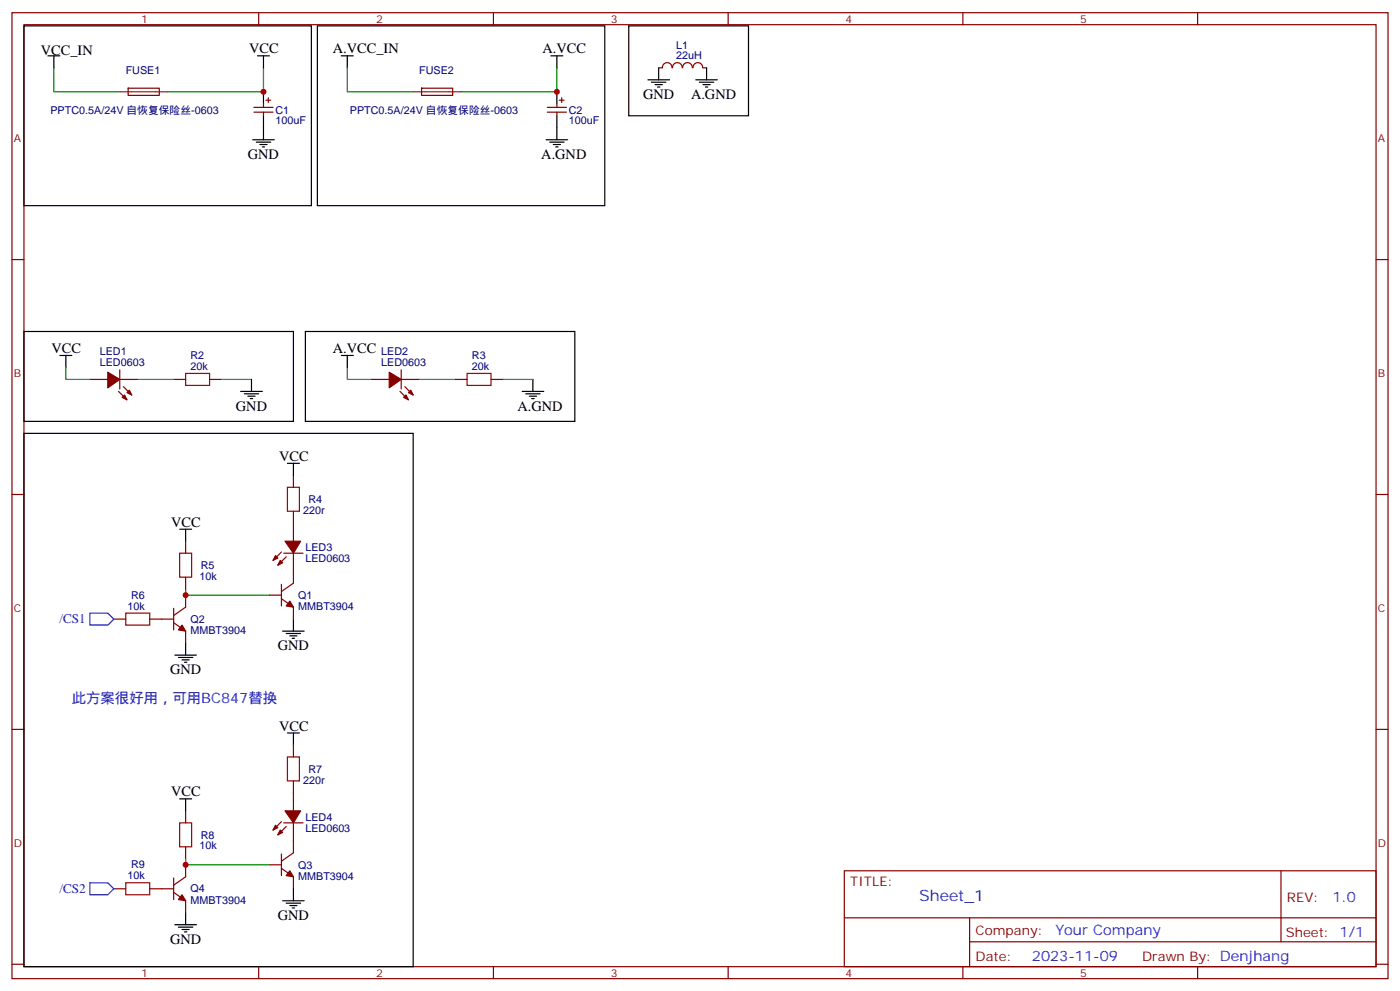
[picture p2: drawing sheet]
<svg xmlns="http://www.w3.org/2000/svg" width="412mm" height="292mm" viewBox="0 0 412 292" stroke-linecap="round" stroke-linejoin="round" font-family="sans-serif">
<g fill="none" stroke="#870000" stroke-width=".35">
<path d="M3.5 3.7h405.4v284.4h-405.4zM7.1 7.3h398.2v277.3h-398.2zM76.2 3.7v3.6M145.3 3.7v3.6M194 20h1.1M195.1 19.9a1.41 1.41 0 0 1 1.4-1.5 1.41 1.41 0 0 1 1.4 1.5M198.1 19.9a1.41 1.41 0 0 1 1.4-1.5 1.41 1.41 0 0 1 1.4 1.5M201.1 19.9a1.41 1.41 0 0 1 1.4-1.5 1.41 1.41 0 0 1 1.4 1.5M204.2 19.9a1.41 1.41 0 0 1 1.4-1.5 1.41 1.41 0 0 1 1.4 1.5M207.1 20h1M214.5 3.7v3.6M283.6 3.7v3.6"/>
<path d="M352.8 3.7v3.6M37.8 26h9.1v2l-9.1 .1zM74.8 31.6h5.6M74.8 33h5.6M77.6 30.6v1M77.6 33v1.1M78.3 29.5h1.4M79 28.8v1.4M124.2 26h9.1v2l-9.1 .1zM161.2 31.6h5.7M161.2 33h5.7M164 30.6v1"/>
<path d="M164 33v1.1M164.7 29.5h1.5M165.5 28.8v1.4M3.5 76.4h3.6M405.3 76.4h3.6M26.5 111.7h5.2M34.9 115.2l2.5 2.5M35.3 108.9v5.6M35.3 111.7h5.3M36.3 113.8l2.5 2.5M51.2 111.7h3.5M61.7 111.7h3.6"/>
<path d="M109.4 111.7h5.3M117.8 115.2l2.5 2.5M118.2 111.7h5.3M118.2 108.9v5.6M119.2 113.8l2.5 2.5M134.1 111.7h3.5M144.6 111.7h3.6M86.4 139.9v3.5M3.5 145.6h3.6M54.7 159.3v3.5M86.4 150.5v8.8M405.3 145.6h3.6"/>
<path d="M51.2 179.1v6.3M54.7 169.9v3.5M54.7 175.2v3.5l-3.5 2.5M79.4 175.2h3.5M82.9 176.2l3.5 2.5v3.5M82.9 172v6.4M82.9 162.5l-2.5 2.5M83.6 162.8h5.7M84.3 163.9l-2.5 2.5M86.4 162.8v8.9l-3.5 2.4M33.5 182.2h3.5M44.1 182.2h7.1"/>
<path d="M51.2 183.3l3.5 2.5v3.5M3.5 214.7h3.6M86.4 219.3v3.5M405.3 214.7h3.6M54.7 238.7v3.5M86.4 229.9v8.8M51.2 258.4v6.4M54.7 249.3v3.5M54.7 254.6v3.5l-3.5 2.5M79.4 254.6h3.5M82.9 255.6l3.5 2.5v3.5M82.9 251.4v6.3"/>
<path d="M82.9 241.9l-2.5 2.4M83.6 242.2h5.7M84.3 243.3l-2.5 2.4M86.4 242.2v8.8l-3.5 2.5M248.7 256.3h156.6v28.3h-156.6zM377.3 256.4v20.8M33.5 261.6h3.5M44.1 261.6h7.1M51.2 262.7l3.5 2.4v3.6M248.7 270.2h156.5M285.6 277.2h119.6M285.6 270.2v14.1"/>
<path d="M3.5 283.8h3.6M76.2 284.6v3.5M145.3 284.6v3.5M214.5 284.6v3.5M283.6 284.6v3.5M352.8 284.6v3.5M405.3 283.8h3.6"/>
</g>
<path d="M35.3 27h14.1M121.7 27h14.1" fill="none" stroke="#8c2424" stroke-width=".35"/>
<path d="M15.9 20v7h19.4M77.6 20v7h-28.2M102.3 20v7h19.4M164 20v7h-28.2M19.4 108.2v3.5h7.1M40.6 111.7h10.6M65.3 111.7h8.8M102.3 108.2v3.5h7.1M123.5 111.7h10.6M148.2 111.7h8.8M54.7 173.4v1.8h24.7M54.7 252.8v1.8h24.7" fill="none" stroke="#008700" stroke-width=".35"/>
<g fill="none" stroke="#000" stroke-width=".35">
<path d="M7.1 7.6h84.6v52.9h-84.6zM14.1 16.4h3.5M15.9 16.4v3.6M75.8 16.4h3.6M77.6 16.4v3.6M93.5 7.6h84.7v52.9h-84.7zM100.5 16.4h3.6M102.3 16.4v3.6M162.3 16.4h3.5M164 16.4v3.6M185.2 7.6h35.3v26.5h-35.3zM194 20v3.5"/>
<path d="M208.1 20v3.5M77.6 27v3.6M77.6 34.1v7M164 27v3.6M164 34.1v7M190.9 23.5h6.3M191.9 24.2h4.2M193 24.9h2.1M193.7 25.6h.7M205 23.5h6.3M206 24.2h4.3M207.1 24.9h2.1"/>
<path d="M207.8 25.6h.7M74.4 41.1h6.4M75.5 41.8h4.2M76.6 42.5h2.1M77.3 43.3h.7M160.9 41.1h6.3M161.9 41.8h4.3M163 42.5h2.1M163.7 43.3h.7M7.1 97.6h79.3v26.4h-79.3zM90 97.6h79.3v26.4h-79.3zM17.6 104.6h3.6"/>
<path d="M19.4 104.6v3.6M70.9 115.2h6.4M72 115.9h4.2M73 116.6h2.1M73.7 117.3h.7M74.1 111.7v3.5M100.5 104.6h3.6M102.3 104.6v3.6M153.8 115.2h6.4M154.9 115.9h4.2M155.9 116.6h2.1M156.6 117.3h.7"/>
<path d="M157 111.7v3.5M7.1 127.6h114.6v157h-114.6zM84.7 136.4h3.5M86.4 136.4v3.5M52.9 155.8h3.5M54.7 155.8v3.5M51.5 192.8h6.4M52.6 193.5h4.2M53.6 194.2h2.1M54.3 194.9h.7M54.7 189.3v3.5M83.3 185.8h6.3"/>
<path d="M84.3 186.5h4.2M85.4 187.2h2.1M86.1 187.9h.7M86.4 182.2v3.6M84.7 215.8h3.5M86.4 215.8v3.5M52.9 235.2h3.5M54.7 235.2v3.5M51.5 272.2h6.4M52.6 272.9h4.2M53.6 273.6h2.1M54.3 274.3h.7"/>
<path d="M54.7 268.7v3.5M83.3 265.1h6.3M84.3 265.9h4.2M85.4 266.6h2.1M86.1 267.3h.7M86.4 261.6v3.5"/>
</g>
<g fill="#870000" stroke="#870000" stroke-width=".35">
<path d="M31.7 109.6l3.6 2.1-3.6 2.5z"/>
<path d="M36 117l.7-.7 .7 1.4z"/>
<path d="M38.1 114.9l.7 1.4-1.4-.7z"/>
<path d="M114.7 109.6l3.5 2.1-3.5 2.5z"/>
<path d="M118.9 117l.7-.7 .7 1.4z"/>
<path d="M121 114.9l.7 1.4-1.4-.7z"/>
<path d="M53.6 184l1.1 1.8-2.1-.4z"/>
<path d="M85.4 177l1 1.7-2.1-.3z"/>
<path d="M84 159.3h4.5l-2.1 3.5z"/>
<path d="M81.1 163.5l.7 .8-1.4 .7z"/>
<path d="M82.5 165l.8 .7-1.5 .7z"/>
<path d="M84 238.7h4.5l-2.1 3.5z"/>
<path d="M81.1 242.9l.7 .7-1.4 .7z"/>
<path d="M82.5 244.3l.8 .7-1.5 .7z"/>
<path d="M85.4 256.3l1 1.8-2.1-.4z"/>
<path d="M53.6 263.4l1.1 1.7-2.1-.3z"/>
</g>
<path d="M54.7 109.9h7v3.6h-7zM137.6 109.9h7v3.6h-7zM84.7 143.4h3.5v7.1h-3.5zM52.9 162.8h3.5v7.1h-3.5zM37 180.5h7.1v3.5h-7.1zM84.7 222.8h3.5v7.1h-3.5zM37 259.9h7.1v3.5h-7.1zM52.9 242.2h3.5v7.1h-3.5z" fill="none" stroke="#a10000" stroke-width=".35"/>
<path d="M26.5 180.5h5.2l1.8 1.7-1.8 1.8h-5.2zM26.5 259.9h5.2l1.8 1.7-1.8 1.8h-5.2z" fill="none" stroke="#00f" stroke-width=".35"/>
<g fill="#c00">
<circle cx="54.7" cy="175.2" r=".88"/>
<circle cx="54.7" cy="254.6" r=".88"/>
<circle cx="77.6" cy="27" r=".88"/>
<circle cx="164" cy="27" r=".88"/>
</g>
<text font-size="4.6" fill="#00f" x="270.8" y="265.4">Sheet_1</text>
<g font-size="4.2">
<text x="12" y="16.1">VCC_IN</text>
<text x="73.4" y="15.7">VCC</text>
<text x="98.1" y="15.7">A.VCC_IN</text>
<text x="159.8" y="15.7">A.VCC</text>
<text x="189.4" y="29.1">GND</text>
<text x="203.6" y="29.1">A.GND</text>
<text x="73" y="46.8">GND</text>
<text x="159.5" y="46.8">A.GND</text>
<text x="15.2" y="103.9">VCC</text>
<text x="98.1" y="103.9">A.VCC</text>
<text x="69.5" y="120.9">GND</text>
<text x="152.4" y="120.9">A.GND</text>
<text x="82.2" y="135.7">VCC</text>
<text x="50.4" y="155.1">VCC</text>
<text x="81.8" y="191.4">GND</text>
<text x="50.1" y="198.5">GND</text>
<text x="82.2" y="215.1">VCC</text>
<text x="50.4" y="234.5">VCC</text>
<text x="81.8" y="270.8">GND</text>
<text x="50.1" y="277.8">GND</text>
</g>
<g font-size="4.2" fill="#00f">
<text x="21.2" y="206.9">此方案很好用，可用BC847替换</text>
<text x="392.5" y="265.6">1.0</text>
<text x="310.9" y="275.2">Your Company</text>
<text x="304" y="283">2023-11-09</text>
</g>
<g font-size="3.9" fill="#00f">
<text x="17.5" y="183.5">/CS1</text>
<text x="17.5" y="262.9">/CS2</text>
</g>
<g font-size="3.9" fill="#800">
<text x="250.5" y="260.9">TITLE:</text>
<text x="379.1" y="265.6">REV:</text>
<text x="287.4" y="275.1">Company:</text>
<text x="378.7" y="275.7">Sheet: 1/1</text>
<text x="287.4" y="282.8">Date:</text>
<text x="336.4" y="282.9">Drawn By: Denjhang</text>
</g>
<g font-size="3.2" fill="#800">
<text x="41.6" y="6.7">1</text>
<text x="110.8" y="6.7">2</text>
<text x="179.9" y="6.7">3</text>
<text x="249.1" y="6.7">4</text>
<text x="318.2" y="6.7">5</text>
<text x="4.1" y="41.8">A</text>
<text x="405.9" y="41.8">A</text>
<text x="4.1" y="111">B</text>
<text x="405.9" y="111">B</text>
<text x="4.1" y="180.1">C</text>
<text x="405.9" y="180.1">C</text>
<text x="4.1" y="249.3">D</text>
<text x="405.9" y="249.3">D</text>
<text x="41.6" y="287.5">1</text>
<text x="110.8" y="287.5">2</text>
<text x="179.9" y="287.5">3</text>
<text x="249.1" y="287.5">4</text>
<text x="318.2" y="287.5">5</text>
</g>
<g font-size="3.2" fill="#000080">
<text x="199.2" y="17.4">22uH</text>
<text x="199.2" y="14.3">L1</text>
<text x="37" y="21.7">FUSE1</text>
<text x="123.5" y="21.7">FUSE2</text>
<text x="14.9" y="33.4">PPTC0.5A/24V 自恢复保险丝-0603</text>
<text x="81.1" y="33.5">C1</text>
<text x="103.1" y="33.4">PPTC0.5A/24V 自恢复保险丝-0603</text>
<text x="167.6" y="33.5">C2</text>
<text x="81.1" y="36.6">100uF</text>
<text x="167.6" y="36.6">100uF</text>
<text x="29.4" y="107.8">LED0603</text>
<text x="29.4" y="104.6">LED1</text>
<text x="56.1" y="105.7">R2</text>
<text x="112.3" y="107.8">LED0603</text>
<text x="112.3" y="104.6">LED2</text>
<text x="139" y="105.7">R3</text>
<text x="56.1" y="108.9">20k</text>
<text x="139" y="108.9">20k</text>
<text x="90.9" y="148.1">R4</text>
<text x="89.3" y="151.3">220r</text>
<text x="59.1" y="167.5">R5</text>
<text x="90" y="165.4">LED0603</text>
<text x="90" y="162.2">LED3</text>
<text x="58.8" y="170.7">10k</text>
<text x="37.6" y="179.4">10k</text>
<text x="38.6" y="176.2">R6</text>
<text x="87.8" y="179.6">MMBT3904</text>
<text x="87.8" y="176.3">Q1</text>
<text x="56.1" y="183.3">Q2</text>
<text x="56.1" y="186.7">MMBT3904</text>
<text x="90.9" y="227.5">R7</text>
<text x="89.3" y="230.6">220r</text>
<text x="90" y="244.8">LED0603</text>
<text x="90" y="241.6">LED4</text>
<text x="58.8" y="250">10k</text>
<text x="59.1" y="246.9">R8</text>
<text x="38.6" y="255.6">R9</text>
<text x="87.8" y="255.7">Q3</text>
<text x="37.6" y="258.8">10k</text>
<text x="56.1" y="262.7">Q4</text>
<text x="87.8" y="259">MMBT3904</text>
<text x="56.1" y="266.1">MMBT3904</text>
</g>
</svg>
